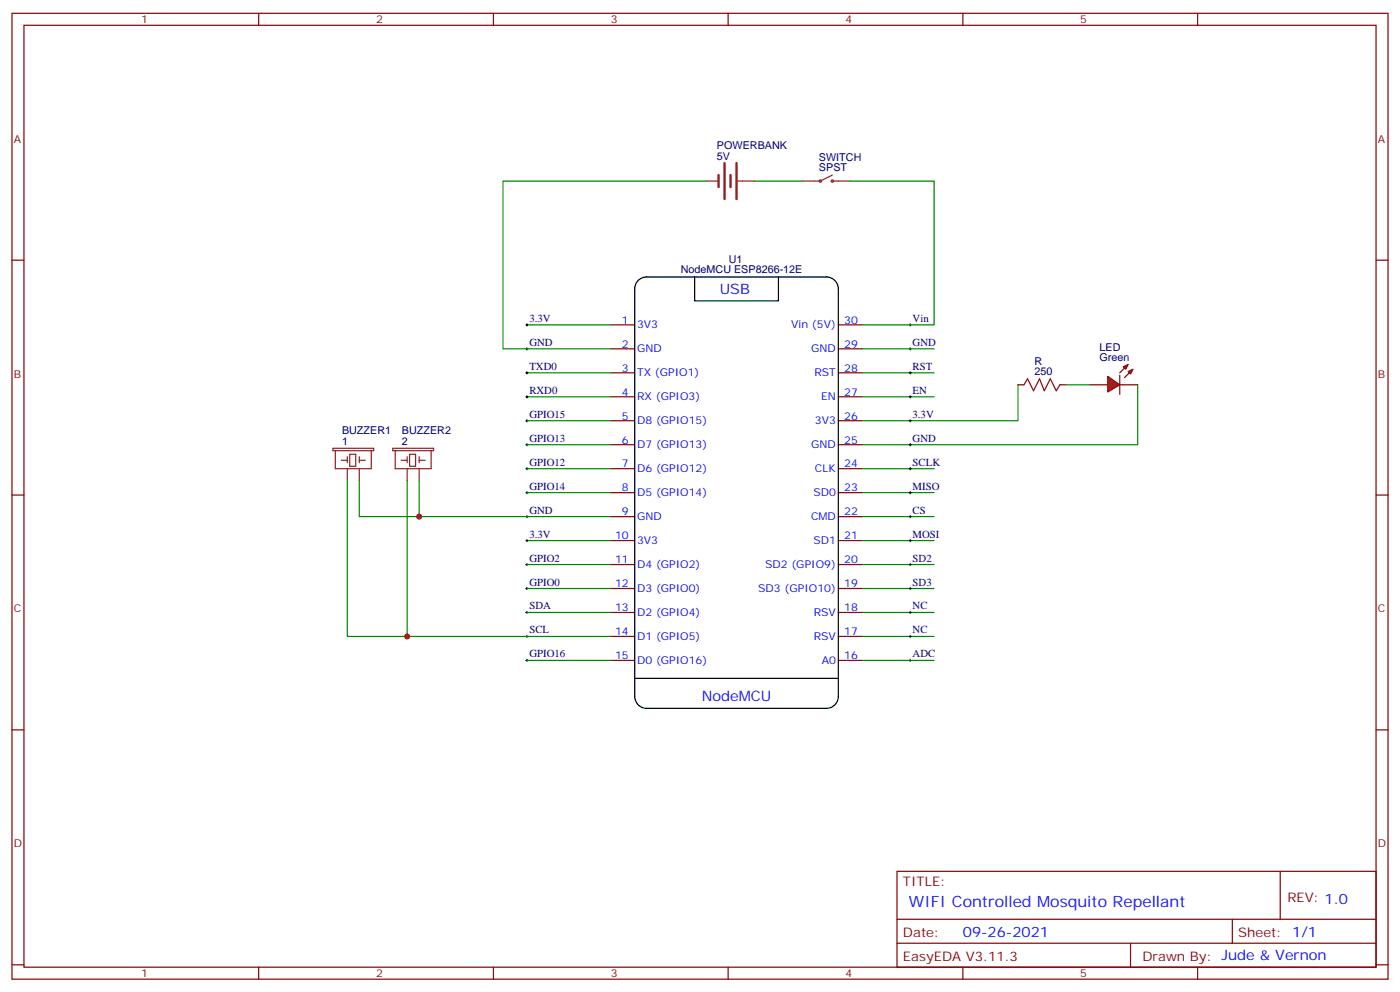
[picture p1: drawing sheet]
<svg xmlns="http://www.w3.org/2000/svg" width="412mm" height="292mm" viewBox="0 0 412 292" stroke-linecap="round" stroke-linejoin="round" font-family="sans-serif">
<g fill="none" stroke="#870000" stroke-width=".35">
<path d="M3.5 3.9h405.4v284.4h-405.4zM7.1 7.4h398.2v277.3h-398.2zM76.2 3.9v3.5M145.3 3.9v3.5M214.5 3.9v3.5M283.6 3.9v3.5M352.8 3.9v3.5M3.5 76.6h3.6M405.3 76.6h3.6M179.9 95.6h7.1M246.9 95.6h7.1M179.9 102.7h7.1"/>
<path d="M179.9 109.7h7.1M179.9 116.8h7.1M246.9 102.7h7.1M246.9 109.7h7.1M246.9 116.8h7.1M179.9 123.9h7.1M179.9 130.9h7.1M179.9 138h7.1M246.9 123.9h7.1M246.9 130.9h7.1M246.9 138h7.1M3.5 145.7h3.6"/>
<path d="M179.9 145h7.1M179.9 152.1h7.1M179.9 159.1h7.1M246.9 145h7.1M246.9 152.1h7.1M246.9 159.1h7.1M405.3 145.7h3.6M179.9 166.2h7.1M179.9 173.2h7.1M246.9 166.2h7.1M246.9 173.2h7.1M179.9 180.3h7.1"/>
<path d="M179.9 187.4h7.1M179.9 194.4h7.1M246.9 180.3h7.1M246.9 187.4h7.1M246.9 194.4h7.1M3.5 214.9h3.6M405.3 214.9h3.6M264.2 256.5h141.1v28.2h-141.1zM377.1 256.5v14.1M264.2 270.6h141.1M264.2 277.7h141.1M333 277.7v7"/>
<path d="M363 270.6v7.1M3.5 284h3.6M76.2 284.7v3.6M145.3 284.7v3.6M214.5 284.7v3.6M283.6 284.7v3.6M352.8 284.7v3.6M405.3 284h3.6"/>
</g>
<path d="M188 82.6a3.5 3.5 0 0 1 2.5-1.1h52.9a3.5 3.5 0 0 1 3.5 3.6v119.9a3.5 3.5 0 0 1-3.5 3.5h-52.9a3.5 3.5 0 0 1-3.5-3.5v-119.9a3.5 3.5 0 0 1 1-2.5zM204.6 81.5v7.1h24.7v-7.1M187 199.7h59.9" fill="none" stroke="#000" stroke-width=".35"/>
<g fill="none" stroke="#000" stroke-width=".29">
<path d="M154.9 95.6h.7M155.2 95.3v.7M267.8 95.6h.7M268.1 95.3v.7M154.9 102.7h.7M154.9 109.7h.7M154.9 116.8h.7M155.2 102.3v.7M155.2 109.4v.7M155.2 116.5v.7M267.8 102.7h.7M267.8 109.7h.7"/>
<path d="M267.8 116.8h.7M268.1 102.3v.7M268.1 109.4v.7M268.1 116.5v.7M154.9 130.9h.7M154.9 138h.7M154.9 123.9h.7M155.2 123.5v.7M155.2 130.6v.7M155.2 137.6v.7M267.8 130.9h.7M267.8 138h.7"/>
<path d="M267.8 123.9h.7M268.1 123.5v.7M268.1 130.6v.7M268.1 137.6v.7M154.9 145h.7M154.9 152.1h.7M154.9 159.1h.7M155.2 144.7v.7M155.2 151.7v.7M155.2 158.8v.7M267.8 145h.7M267.8 152.1h.7"/>
<path d="M267.8 159.1h.7M268.1 144.7v.7M268.1 151.7v.7M268.1 158.8v.7M154.9 166.2h.7M154.9 173.2h.7M155.2 165.8v.7M155.2 172.9v.7M155.2 180v.7M267.8 166.2h.7M267.8 173.2h.7M268.1 165.8v.7"/>
<path d="M268.1 172.9v.7M268.1 180v.7M154.9 187.4h.7M154.9 194.4h.7M154.9 180.3h.7M155.2 187v.7M155.2 194.1v.7M267.8 187.4h.7M267.8 194.4h.7M267.8 180.3h.7M268.1 187v.7M268.1 194.1v.7"/>
</g>
<g fill="none" stroke="#008700" stroke-width=".35">
<path d="M155.2 95.6h24.7M155.2 109.7h24.7M155.2 116.8h24.7M254 109.7h21.2M254 116.8h21.2M254 102.7h21.2M299.9 113.3v10.6h-45.9M335.1 113.3v17.6h-81.1M155.2 138h24.7M155.2 123.9h24.7M155.2 130.9h24.7M254 138h21.2"/>
<path d="M102.3 141.5v45.9h17.6M105.8 141.5v10.6h74.1M119.9 141.5v45.9h60M123.5 141.5v10.6M155.2 145h24.7M155.2 159.1h24.7M254 145h21.2M254 159.1h21.2M254 152.1h21.2M155.2 166.2h24.7M155.2 173.2h24.7M254 166.2h21.2"/>
<path d="M254 173.2h21.2M155.2 180.3h24.7M155.2 194.4h24.7M254 194.4h21.2M254 180.3h21.2M254 187.4h21.2"/>
</g>
<g fill="none" stroke="#8c2424" stroke-width=".35">
<path d="M98.1 132h12v.7h-12zM98.8 132.7v5.3h10.6v-5.3M100.5 135.5h1.8M102.3 134.4v1.8M102.3 138v3.5M103 133.7h1.8v3.6h-1.8zM105.8 135.5h1.8M105.8 134.4v1.8M105.8 138v3.5M115.7 132h12v.7h-12zM116.4 132.7v5.3h10.6v-5.3M118.2 135.5h1.7"/>
<path d="M119.9 134.4v1.8M119.9 138v3.5M120.6 133.7h1.8v3.6h-1.8zM123.5 135.5h1.7M123.5 134.4v1.8M123.5 138v3.5"/>
</g>
<g fill="#f00" stroke="#870000" stroke-width=".35">
<path d="M326.3 110.8l3.5 2.5-3.5 2.1z"/>
<path d="M329.8 110.5v5.6z"/>
</g>
<g fill="#870000" stroke="#870000" stroke-width=".35">
<path d="M329.8 109.7l1.5-1.4z"/>
<path d="M331.3 111.2l1.4-1.5z"/>
</g>
<g fill="#f00" stroke="#870000" stroke-width=".35">
<path d="M330.9 108l1.4-.7-.7 1.4z"/>
<path d="M332.3 109.4l1.4-.7-.7 1.4z"/>
</g>
<path d="M299.9 113.3h1.7M312.2 113.3h1.8M321 113.3h5.3M329.8 113.3h5.3" fill="none" stroke="#870000" stroke-width=".35"/>
<path d="M301.6 113.3l1.1-1.8 1.7 3.5 1.8-3.5 1.4 3.5 1.8-3.5 1.7 3.5 1.1-1.7" fill="none" stroke="#a10000" stroke-width=".35"/>
<path d="M208.1 53.3h-59.9v49.4h31.7M222.2 53.3h14.2M250.5 53.3h24.7v42.3h-21.2M314 113.3h7" fill="none" stroke="#008700" stroke-width=".35"/>
<path d="M211.7 51.5v3.6M213.4 48v10.6M215.2 51.5v3.6M217 48v10.6" fill="none" stroke="#8c2424" stroke-width=".71"/>
<g fill="none" stroke="#8c2424" stroke-width=".35">
<path d="M208.1 53.3h3.6M217.3 53.3h4.9M236.4 53.3h4.9M245.2 53.3h5.3M245.2 51.5l-3.5 1.8"/>
<circle cx="241.7" cy="53.3" r=".35"/>
<circle cx="245.2" cy="53.3" r=".35"/>
</g>
<g fill="#c00">
<circle cx="119.9" cy="187.4" r=".88"/>
<circle cx="123.5" cy="152.1" r=".88"/>
</g>
<text font-size="4.6" fill="#00f" x="267.8" y="267.1">WIFI Controlled Mosquito Repellant</text>
<g font-size="4.2" fill="#00f">
<text x="212" y="86.5">USB</text>
<text x="206.7" y="206.4">NodeMCU</text>
<text x="283.6" y="275.9">09-26-2021</text>
</g>
<g font-size="3.9" fill="#800">
<text x="266" y="260.7">TITLE:</text>
<text x="379.2" y="265.7">REV: 1.0</text>
<text x="266" y="275.9">Date:</text>
<text x="364.8" y="275.9">Sheet: 1/1</text>
<text x="266" y="283">EasyEDA V3.11.3</text>
<text x="336.5" y="283">Drawn By: Jude &amp; Vernon</text>
</g>
<g font-size="3.2" fill="#800">
<text x="41.6" y="6.9">1</text>
<text x="110.8" y="6.9">2</text>
<text x="179.9" y="6.9">3</text>
<text x="249.1" y="6.9">4</text>
<text x="318.2" y="6.9">5</text>
<text x="4.1" y="42">A</text>
<text x="405.9" y="42">A</text>
<text x="4.1" y="111.2">B</text>
<text x="405.9" y="111.2">B</text>
<text x="4.1" y="180.3">C</text>
<text x="405.9" y="180.3">C</text>
<text x="4.1" y="249.4">D</text>
<text x="405.9" y="249.4">D</text>
<text x="41.6" y="287.7">1</text>
<text x="110.8" y="287.7">2</text>
<text x="179.9" y="287.7">3</text>
<text x="249.1" y="287.7">4</text>
<text x="318.2" y="287.7">5</text>
</g>
<g font-size="3.2" fill="#000080">
<text x="211.2" y="47">5V</text>
<text x="211.2" y="43.9">POWERBANK</text>
<text x="241.2" y="47.4">SWITCH</text>
<text x="241.2" y="50.5">SPST</text>
<text x="214.7" y="77.3">U1</text>
<text x="200.6" y="80.5">NodeMCU ESP8266-12E</text>
<text x="155.9" y="94.8">3.3V</text>
<text x="268.8" y="94.8">Vin</text>
<text x="155.9" y="101.8">GND</text>
<text x="268.8" y="101.8">GND</text>
<text x="304.7" y="107.4">R</text>
<text x="323.9" y="106.2">Green</text>
<text x="323.9" y="103.2">LED</text>
<text x="155.9" y="108.9">TXD0</text>
<text x="268.8" y="108.9">RST</text>
<text x="304.7" y="110.5">250</text>
<text x="155.9" y="115.9">RXD0</text>
<text x="268.8" y="115.9">EN</text>
<text x="155.9" y="123">GPIO15</text>
<text x="268.8" y="123">3.3V</text>
<text x="100.7" y="130.9">1</text>
<text x="100.7" y="127.7">BUZZER1</text>
<text x="118.4" y="130.9">2</text>
<text x="118.4" y="127.7">BUZZER2</text>
<text x="155.9" y="130">GPIO13</text>
<text x="268.8" y="130">GND</text>
<text x="155.9" y="137.1">GPIO12</text>
<text x="268.8" y="137.1">SCLK</text>
<text x="155.9" y="144.1">GPIO14</text>
<text x="268.8" y="144.1">MISO</text>
<text x="155.9" y="151.2">GND</text>
<text x="268.8" y="151.2">CS</text>
<text x="155.9" y="158.3">3.3V</text>
<text x="268.8" y="158.3">MOSI</text>
<text x="155.9" y="165.3">GPIO2</text>
<text x="268.8" y="165.3">SD2</text>
<text x="155.9" y="172.4">GPIO0</text>
<text x="268.8" y="172.4">SD3</text>
<text x="155.9" y="179.4">SDA</text>
<text x="268.8" y="179.4">NC</text>
<text x="155.9" y="186.5">SCL</text>
<text x="268.8" y="186.5">NC</text>
<text x="155.9" y="193.5">GPIO16</text>
<text x="268.8" y="193.5">ADC</text>
</g>
<g font-size="3.2" fill="#00f">
<text x="183.2" y="95.3">1</text>
<text x="248.7" y="95.3">30</text>
<text x="187.7" y="96.7">3V3</text>
<text x="233" y="96.7">Vin (5V)</text>
<text x="183.2" y="102.3">2</text>
<text x="187.7" y="103.8">GND</text>
<text x="239" y="103.8">GND</text>
<text x="248.7" y="102.3">29</text>
<text x="183.2" y="109.4">3</text>
<text x="187.7" y="110.8">TX (GPIO1)</text>
<text x="239.9" y="110.8">RST</text>
<text x="248.7" y="109.4">28</text>
<text x="183.2" y="116.5">4</text>
<text x="187.7" y="117.9">RX (GPIO3)</text>
<text x="241.9" y="117.9">EN</text>
<text x="248.7" y="116.5">27</text>
<text x="183.2" y="123.5">5</text>
<text x="187.7" y="124.9">D8 (GPIO15)</text>
<text x="240" y="124.9">3V3</text>
<text x="248.7" y="123.5">26</text>
<text x="183.2" y="130.6">6</text>
<text x="187.7" y="132">D7 (GPIO13)</text>
<text x="239" y="132">GND</text>
<text x="248.7" y="130.6">25</text>
<text x="183.2" y="137.6">7</text>
<text x="248.7" y="137.6">24</text>
<text x="187.7" y="139">D6 (GPIO12)</text>
<text x="240.1" y="139">CLK</text>
<text x="183.2" y="144.7">8</text>
<text x="187.7" y="146.1">D5 (GPIO14)</text>
<text x="239.6" y="146.1">SD0</text>
<text x="248.7" y="144.7">23</text>
<text x="183.2" y="151.7">9</text>
<text x="187.7" y="153.1">GND</text>
<text x="238.9" y="153.1">CMD</text>
<text x="248.7" y="151.7">22</text>
<text x="181.2" y="158.8">10</text>
<text x="187.7" y="160.2">3V3</text>
<text x="239.6" y="160.2">SD1</text>
<text x="248.7" y="158.8">21</text>
<text x="181.2" y="165.8">11</text>
<text x="187.7" y="167.3">D4 (GPIO2)</text>
<text x="225.4" y="167.3">SD2 (GPIO9)</text>
<text x="248.7" y="165.8">20</text>
<text x="181.2" y="172.9">12</text>
<text x="248.7" y="172.9">19</text>
<text x="181.2" y="180">13</text>
<text x="187.7" y="174.3">D3 (GPIO0)</text>
<text x="223.4" y="174.3">SD3 (GPIO10)</text>
<text x="248.7" y="180">18</text>
<text x="187.7" y="181.4">D2 (GPIO4)</text>
<text x="239.7" y="181.4">RSV</text>
<text x="181.2" y="187">14</text>
<text x="187.7" y="188.4">D1 (GPIO5)</text>
<text x="239.7" y="188.4">RSV</text>
<text x="248.7" y="187">17</text>
<text x="181.2" y="194.1">15</text>
<text x="187.7" y="195.5">D0 (GPIO16)</text>
<text x="242.1" y="195.5">A0</text>
<text x="248.7" y="194.1">16</text>
</g>
</svg>
